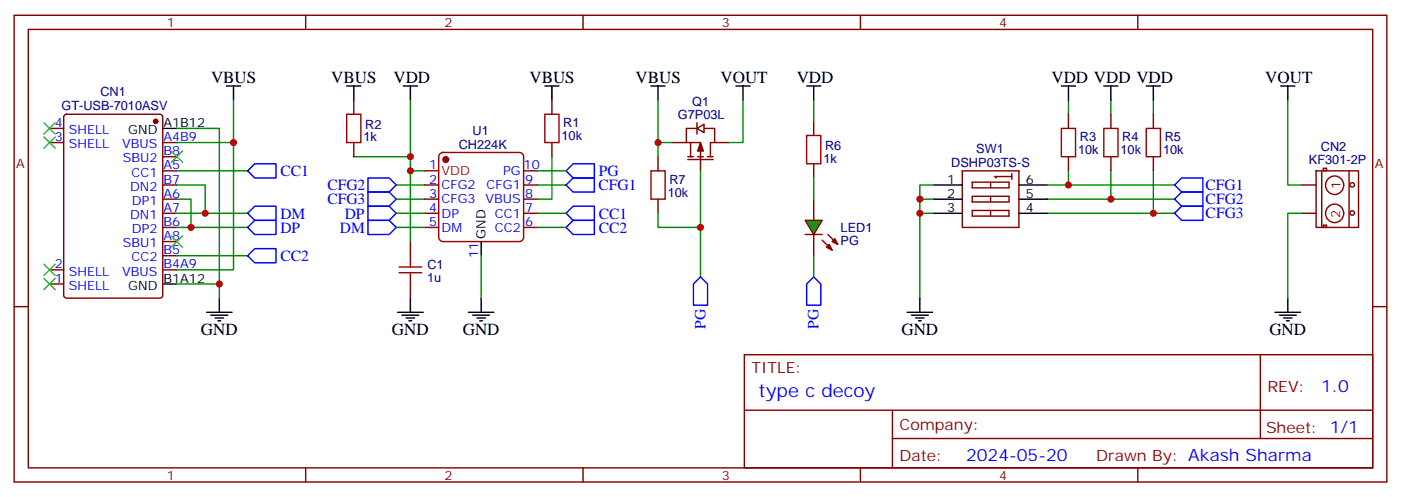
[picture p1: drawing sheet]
<svg xmlns="http://www.w3.org/2000/svg" width="349mm" height="124mm" viewBox="0 0 349 124" stroke-linecap="round" stroke-linejoin="round" font-family="sans-serif">
<g fill="none" stroke="#870000" stroke-width=".35">
<path d="M3.5 3.8h342.2v116.4h-342.2zM7.1 7.3h335.1v109.4h-335.1zM76.2 3.8v3.5M145.3 3.8v3.5M214.5 3.8v3.5M283.6 3.8v3.5M202.8 30.3v3.5M266.3 28.5v3.5M266.3 39.1v3.5M276.9 28.5v3.5M276.9 39.1v3.5M287.5 28.5v3.5"/>
<path d="M287.5 39.1v3.5M202.8 40.9v3.5M202.8 49.7v5.3M202.8 58.5v5.3M328.1 42.6h10.6v14.1h-10.6zM329.5 42.6v14.1M329.9 42h.8v.5h-.8zM329.9 56.2h.8v.5h-.8zM336.3 42.6v14.2M3.5 76.5h3.6M342.2 76.5h3.5M185.6 88.5h156.6v28.2h-156.6z"/>
<path d="M314.2 88.5v20.9M76.2 116.7v3.5M145.3 116.7v3.5M185.6 102.3h156.5M214.5 116.7v3.5M222.5 109.4h119.6M222.5 102.3v14.1M283.6 116.7v3.5"/>
<circle cx="332.7" cy="53.2" r="2.28"/>
<circle cx="332.7" cy="46.2" r="2.28"/>
<circle cx="337.1" cy="46.1" r=".56"/>
<circle cx="337.1" cy="53.1" r=".56"/>
</g>
<g fill="none" stroke="#008700" stroke-width=".35">
<path d="M88.2 39.1h14.1M266.3 25v3.5M276.9 25v3.5M287.5 25v3.5M321 25v21.1h3.6M98.8 49.7h7M98.8 46.1h7M134.1 46.1h7M229.3 53.2h3.5M229.3 49.7h3.5M232.8 46.1h-3.5v28.3M261.1 53.2h31.7"/>
<path d="M261.1 49.7h31.7M261.1 46.1h31.7M266.3 42.6v3.5M276.9 42.6v7.1M287.5 42.6v10.6M324.6 53.2h-3.6v21.2"/>
</g>
<g fill="none" stroke="#000" stroke-width=".35">
<path d="M201.1 21.4h3.5M202.8 21.4v3.6M264.6 21.4h3.5M266.3 21.4v3.6M275.2 21.4h3.5M276.9 21.4v3.6M285.8 21.4h3.5M287.5 21.4v3.6M319.3 21.4h3.5M321 21.4v3.6M226.1 77.9h6.4M227.2 78.6h4.2"/>
<path d="M228.2 79.3h2.2M229.3 74.4v3.5M317.9 77.9h6.3M318.9 78.6h4.2M320 79.3h2.1M321 74.4v3.5M229 80h.7M320.7 80h.7"/>
</g>
<path d="M324.6 46.1h3.5M324.6 53.2h3.5" fill="none" stroke="#800000" stroke-width=".35"/>
<path d="M201.1 33.8h3.5v7.1h-3.5zM264.6 32h3.5v7.1h-3.5zM275.2 32h3.5v7.1h-3.5zM285.8 32h3.5v7.1h-3.5z" fill="none" stroke="#a10000" stroke-width=".35"/>
<path d="M91.7 47.9h5.3l1.8 1.8-1.8 1.7h-5.3zM91.7 44.4h5.3l1.8 1.7-1.8 1.8h-5.3zM141.1 46.1l1.8-1.7h5.3v3.5h-5.3zM294.6 51.4h5.3v3.6h-5.3l-1.8-1.8zM294.6 47.9h5.3v3.5h-5.3l-1.8-1.7zM294.6 44.4h5.3v3.5h-5.3l-1.8-1.8zM202.8 69.1l1.8 1.7v5.3h-3.5v-5.3z" fill="none" stroke="#00f" stroke-width=".35"/>
<path d="M200.7 55h4.3l-2.2 3.5z" fill="#0c0" stroke="#870000" stroke-width=".35"/>
<g fill="none" stroke="#870000" stroke-width=".35">
<path d="M12.3 32h3.6M12.3 35.6h3.6M16.1 28.7l.5-.2h23.3a.71 .71 0 0 1 .7 .7v44.5a.76 .76 0 0 1-.7 .7h-23.3a.76 .76 0 0 1-.7-.7v-44.5zM40.6 35.6h3.5M40.6 39.1h3.5M88.2 25v3.5M88.2 35.6v3.5M137.6 25v3.5M137.6 35.6v3.5M173.7 30.6v2.8M40.6 46.1h3.5M40.6 49.7h3.5"/>
<path d="M40.6 53.2h3.5M40.6 56.7h3.5M40.6 42.6h3.5M105.8 46.1h3.6M105.8 49.7h3.6M105.8 53.2h3.6M105.8 56.7h3.6M130.5 46.1h3.6M130.5 49.7h3.6M130.5 53.2h3.6M130.5 56.7h3.6M130.5 42.6h3.6"/>
<path d="M200.7 58.5h4.3M205 59.9l2.4 2.5M206.4 58.5l2.4 2.5M239.9 42.6h14.1v14.1h-14.1zM242.4 45.4h9.1v1.4h-9.1zM242.4 49h9.1v1.4h-9.1zM242.4 52.5h9.1v1.4h-9.1zM246.9 45.4v1.4M246.9 49v1.4M246.9 52.5v1.4M252.2 43.3v1.4M252.2 44h-4.2l.4 .4"/>
<path d="M12.3 67.3h3.6M12.3 70.8h3.6M40.6 67.3h3.5M40.6 63.8h3.5M40.6 60.3h3.5M102.3 60.3v3.5M102.3 70.8v3.6"/>
</g>
<g fill="#870000" stroke="#870000" stroke-width=".35">
<path d="M206 61.7l.7-.7 .7 1.4z"/>
<path d="M207.4 60.3l.7-.8 .7 1.5z"/>
<circle cx="38.8" cy="30.3" r=".53"/>
</g>
<g fill="none" stroke="#008700" stroke-width=".35">
<path d="M44.1 32h10.6v42.4M44.1 35.6h14.1M58.2 25v42.3h-14.1M102.3 25v17.6h3.5M137.6 39.1v10.6h-3.5M202.8 25v5.3M44.1 46.1h7.1v7.1M44.1 49.7h3.5v7M44.1 53.2h17.6M44.1 42.6h17.6M44.1 56.7h17.6M98.8 53.2h7"/>
<path d="M98.8 56.7h7M102.3 42.6v17.7M134.1 53.2h7M134.1 42.6h7M134.1 56.7h7M202.8 44.4v5.3M44.1 70.8h10.6M44.1 63.8h17.6M119.9 63.8v10.6M202.8 63.8v5.3"/>
</g>
<path d="M109.6 38.5l.8-.5h19.1a1.06 1.06 0 0 1 1 1.1v20.1a1.13 1.13 0 0 1-1 1.1h-19.1a1.13 1.13 0 0 1-1-1.1v-20.1z" fill="none" stroke="#900" stroke-width=".35"/>
<path d="M105.8 42.6h3.6" fill="none" stroke="#f00" stroke-width=".35"/>
<g fill="none" stroke="#000" stroke-width=".35">
<path d="M40.6 32h3.5M56.4 21.4h3.6M58.2 21.4v3.6M86.4 21.4h3.6M88.2 21.4v3.6M100.5 21.4h3.6M102.3 21.4v3.6M135.8 21.4h3.5M137.6 21.4v3.6M232.8 53.2h7.1M232.8 49.7h7.1M232.8 46.1h7.1"/>
<path d="M254 53.2h7.1M254 49.7h7.1M254 46.1h7.1M40.6 70.8h3.5M51.5 77.9h6.4M52.6 78.6h4.2M53.6 79.3h2.1M54.7 74.4v3.5M99.1 77.9h6.4M100.2 78.6h4.2M101.2 79.3h2.2M102.3 74.4v3.5"/>
<path d="M116.8 77.9h6.3M117.8 78.6h4.3M118.9 79.3h2.1M119.9 60.3v3.5M119.9 74.4v3.5M54.3 80h.7M102 80h.7M119.6 80h.7"/>
</g>
<circle cx="111.1" cy="39.8" r=".71" fill="#900" stroke="#900" stroke-width=".35"/>
<path d="M10.9 30.6l2.9 2.8M10.9 34.1l2.9 2.9M13.8 30.6l-2.9 2.8M13.8 34.1l-2.9 2.9M42.7 37.7l2.8 2.8M45.5 37.7l-2.8 2.8M42.7 58.8l2.8 2.9M45.5 58.8l-2.8 2.9M10.9 65.9l2.9 2.8M10.9 69.4l2.9 2.8M13.8 65.9l-2.9 2.8M13.8 69.4l-2.9 2.8" fill="none" stroke="#3c3" stroke-width=".35"/>
<path d="M61.7 42.6l1.8-1.7h5.3v3.5h-5.3zM61.7 53.2l1.8-1.8h5.3v3.6h-5.3zM61.7 56.7l1.8-1.7h5.3v3.5h-5.3zM91.7 51.4h5.3l1.8 1.8-1.8 1.8h-5.3zM91.7 55h5.3l1.8 1.7-1.8 1.8h-5.3zM141.1 53.2l1.8-1.8h5.3v3.6h-5.3zM141.1 56.7l1.8-1.7h5.3v3.5h-5.3zM141.1 42.6l1.8-1.7h5.3v3.5h-5.3zM63.5 62h5.3v3.5h-5.3l-1.8-1.7z" fill="none" stroke="#00f" stroke-width=".35"/>
<path d="M86.4 28.5h3.6v7.1h-3.6zM135.8 28.5h3.5v7.1h-3.5zM99.5 68h5.6M99.5 66.6h5.6M102.3 63.8v2.8M102.3 68v2.8" fill="none" stroke="#a10000" stroke-width=".35"/>
<path d="M173.7 32l1.8-1v2.1z" fill="#fff" stroke="#870000" stroke-width=".35"/>
<path d="M174.6 35.6l.7 2.1h-1.4z" fill="#870000" stroke="#870000" stroke-width=".35"/>
<path d="M164 39.1v3.5M167.6 35.6h3.5M171.4 39.1h1.5M171.4 39.8h6.4M172.2 35.6v3.5M173.6 32h-2.5v3.6h3.5v7M173.9 39.1h1.4M175.7 32h2.5v3.6h-1.1v3.5M176.4 39.1h1.4M178.2 35.6h3.5M164 49.7v3.5" fill="none" stroke="#870000" stroke-width=".35"/>
<path d="M162.3 21.4h3.5M164 21.4v3.6M183.4 21.4h3.6M185.2 21.4v3.6" fill="none" stroke="#000" stroke-width=".35"/>
<path d="M164 25v10.6h3.6M164 35.6v3.5M185.2 25v10.6h-3.5M164 53.2v3.5h10.6M174.6 42.6v26.5" fill="none" stroke="#008700" stroke-width=".35"/>
<path d="M162.3 42.6h3.5v7.1h-3.5z" fill="none" stroke="#a10000" stroke-width=".35"/>
<path d="M174.6 69.1l1.8 1.7v5.3h-3.5v-5.3z" fill="none" stroke="#00f" stroke-width=".35"/>
<g fill="#c00">
<circle cx="287.5" cy="53.2" r=".88"/>
<circle cx="276.9" cy="49.7" r=".88"/>
<circle cx="266.3" cy="46.1" r=".88"/>
<circle cx="229.3" cy="53.2" r=".88"/>
<circle cx="229.3" cy="49.7" r=".88"/>
<circle cx="102.3" cy="39.1" r=".88"/>
<circle cx="102.3" cy="42.6" r=".88"/>
<circle cx="58.2" cy="35.6" r=".88"/>
<circle cx="54.7" cy="70.8" r=".88"/>
<circle cx="51.2" cy="53.2" r=".88"/>
<circle cx="47.6" cy="56.7" r=".88"/>
<circle cx="164" cy="35.6" r=".88"/>
<circle cx="174.6" cy="56.7" r=".88"/>
</g>
<text font-size="4.6" fill="#00f" x="189.1" y="99.1">type c decoy</text>
<g font-size="4.2">
<text x="52.6" y="20.8">VBUS</text>
<text x="82.6" y="20.8">VBUS</text>
<text x="98.1" y="20.7">VDD</text>
<text x="132" y="20.8">VBUS</text>
<text x="158.4" y="20.8">VBUS</text>
<text x="179.6" y="20.8">VOUT</text>
<text x="198.6" y="20.7">VDD</text>
<text x="262.1" y="20.7">VDD VDD VDD</text>
<text x="315.4" y="20.8">VOUT</text>
<text x="50.1" y="83.5">GND</text>
<text x="97.7" y="83.5">GND</text>
<text x="115.4" y="83.5">GND</text>
<text x="224.7" y="83.5">GND</text>
<text x="316.4" y="83.5">GND</text>
</g>
<g font-size="4.2" fill="#00f">
<text x="329.4" y="97.7">1.0</text>
<text x="240.8" y="115.1">2024-05-20</text>
</g>
<g font-size="3.9" fill="#00f">
<text x="69.9" y="43.9">CC1</text>
<text x="81.6" y="47.4">CFG2</text>
<text x="149.2" y="47.4">CFG1</text>
<text x="149.3" y="43.9">PG</text>
<text x="300.5" y="47.4">CFG1</text>
<text x="81.6" y="50.9">CFG3</text>
<text x="300.5" y="50.9">CFG2</text>
<text x="69.9" y="54.5">DM</text>
<text x="69.9" y="58">DP</text>
<text x="84.8" y="58">DM</text>
<text x="85.9" y="54.5">DP</text>
<text x="149.3" y="54.5">CC1</text>
<text x="149.3" y="58">CC2</text>
<text x="300.5" y="54.5">CFG3</text>
<text x="69.9" y="65.1">CC2</text>
<text x="175.8" y="82.1" transform="rotate(-90 175.8 82.1)">PG</text>
<text x="204.1" y="82.1" transform="rotate(-90 204.1 82.1)">PG</text>
</g>
<g font-size="3.9" fill="#800">
<text x="187.3" y="93.1">TITLE:</text>
<text x="316" y="97.7">REV:</text>
<text x="224.2" y="107.3">Company:</text>
<text x="315.6" y="107.9">Sheet: 1/1</text>
<text x="224.2" y="114.9">Date:</text>
<text x="273.3" y="115">Drawn By: Akash Sharma</text>
</g>
<g font-size="3.2" fill="#800">
<text x="41.6" y="6.8">1</text>
<text x="110.8" y="6.8">2</text>
<text x="179.9" y="6.8">3</text>
<text x="249.1" y="6.8">4</text>
<text x="4.1" y="41.9">A</text>
<text x="342.7" y="41.9">A</text>
<text x="334.1" y="47.2" transform="rotate(-90 334.1 47.2)">1</text>
<text x="334.1" y="54.3" transform="rotate(-90 334.1 54.3)">2</text>
<text x="41.6" y="119.7">1</text>
<text x="110.8" y="119.7">2</text>
<text x="179.9" y="119.7">3</text>
<text x="249.1" y="119.7">4</text>
</g>
<g font-size="3.2" fill="#000080">
<text x="25" y="24">CN1</text>
<text x="15.3" y="27.5">GT-USB-7010ASV</text>
<text x="169" y="29.6">G7P03L</text>
<text x="172.6" y="26.4">Q1</text>
<text x="90.6" y="35.3">1k</text>
<text x="91" y="32.1">R2</text>
<text x="117.8" y="33.7">U1</text>
<text x="140" y="34.9">10k</text>
<text x="140.4" y="31.7">R1</text>
<text x="269.2" y="35.3">R3</text>
<text x="279.8" y="35.3">R4</text>
<text x="290.4" y="35.3">R5</text>
<text x="114.3" y="37.1">CH224K</text>
<text x="205.3" y="40.6">1k</text>
<text x="205.7" y="37.4">R6</text>
<text x="237.1" y="41.6">DSHP03TS-S</text>
<text x="243.4" y="38.3">SW1</text>
<text x="268.8" y="38.4">10k</text>
<text x="279.3" y="38.4">10k</text>
<text x="289.9" y="38.4">10k</text>
<text x="326.3" y="41">KF301-2P</text>
<text x="329.3" y="37.7">CN2</text>
<text x="166.9" y="45.8">R7</text>
<text x="166.5" y="49">10k</text>
<text x="209.6" y="57.9">LED1</text>
<text x="209.5" y="61">PG</text>
<text x="106.5" y="70.3">1u</text>
<text x="106.5" y="67.1">C1</text>
</g>
<g font-size="3.2" fill="#00f">
<text x="13.7" y="31.7">4</text>
<text x="13.7" y="35.2">3</text>
<text x="17.2" y="33.4">SHELL</text>
<text x="40.7" y="35.2">A4B9</text>
<text x="17.2" y="37">SHELL</text>
<text x="30.4" y="37">VBUS</text>
<text x="30.6" y="40.5">SBU2</text>
<text x="40.7" y="38.7">B8</text>
<text x="32.4" y="47.6">DN2</text>
<text x="32.8" y="44">CC1</text>
<text x="40.7" y="45.8">B7</text>
<text x="40.7" y="42.3">A5</text>
<text x="107" y="42.3">1</text>
<text x="107" y="45.8">2</text>
<text x="110.1" y="47.2">CFG2</text>
<text x="121.3" y="47.2">CFG1</text>
<text x="125.4" y="43.7">PG</text>
<text x="130.5" y="42.3">10</text>
<text x="130.9" y="45.8">9</text>
<text x="32.9" y="51.1">DP1</text>
<text x="40.7" y="52.8">A7</text>
<text x="40.7" y="49.3">A6</text>
<text x="107" y="49.3">3</text>
<text x="107" y="52.8">4</text>
<text x="110.1" y="50.7">CFG3</text>
<text x="121" y="50.7">VBUS</text>
<text x="130.9" y="52.8">7</text>
<text x="130.9" y="49.3">8</text>
<text x="32.4" y="54.6">DN1</text>
<text x="32.9" y="58.1">DP2</text>
<text x="40.7" y="59.9">A8</text>
<text x="40.7" y="56.4">B6</text>
<text x="107" y="56.4">5</text>
<text x="110.1" y="54.3">DP</text>
<text x="110.1" y="57.8">DM</text>
<text x="123.4" y="57.8">CC2</text>
<text x="123.4" y="54.3">CC1</text>
<text x="130.9" y="56.4">6</text>
<text x="30.6" y="61.7">SBU1</text>
<text x="32.8" y="65.2">CC2</text>
<text x="40.7" y="63.4">B5</text>
<text x="119.2" y="64.3" transform="rotate(-90 119.2 64.3)">11</text>
<text x="13.7" y="67">2</text>
<text x="13.7" y="70.5">1</text>
<text x="17.2" y="68.7">SHELL</text>
<text x="30.4" y="68.7">VBUS</text>
<text x="40.7" y="67">B4A9</text>
<text x="17.2" y="72.2">SHELL</text>
</g>
<g font-size="3.2">
<text x="32" y="33.4">GND</text>
<text x="40.7" y="31.7">A1B12</text>
<text x="236.1" y="45.8">1</text>
<text x="255.8" y="45.8">6</text>
<text x="236.1" y="52.8">3</text>
<text x="236.1" y="49.3">2</text>
<text x="255.8" y="52.8">4</text>
<text x="255.8" y="49.3">5</text>
<text x="121" y="59.5" transform="rotate(-90 121 59.5)">GND</text>
<text x="40.7" y="70.5">B1A12</text>
<text x="32" y="72.2">GND</text>
</g>
<text font-size="3.2" fill="#f00" x="110.1" y="43.7">VDD</text>
</svg>
